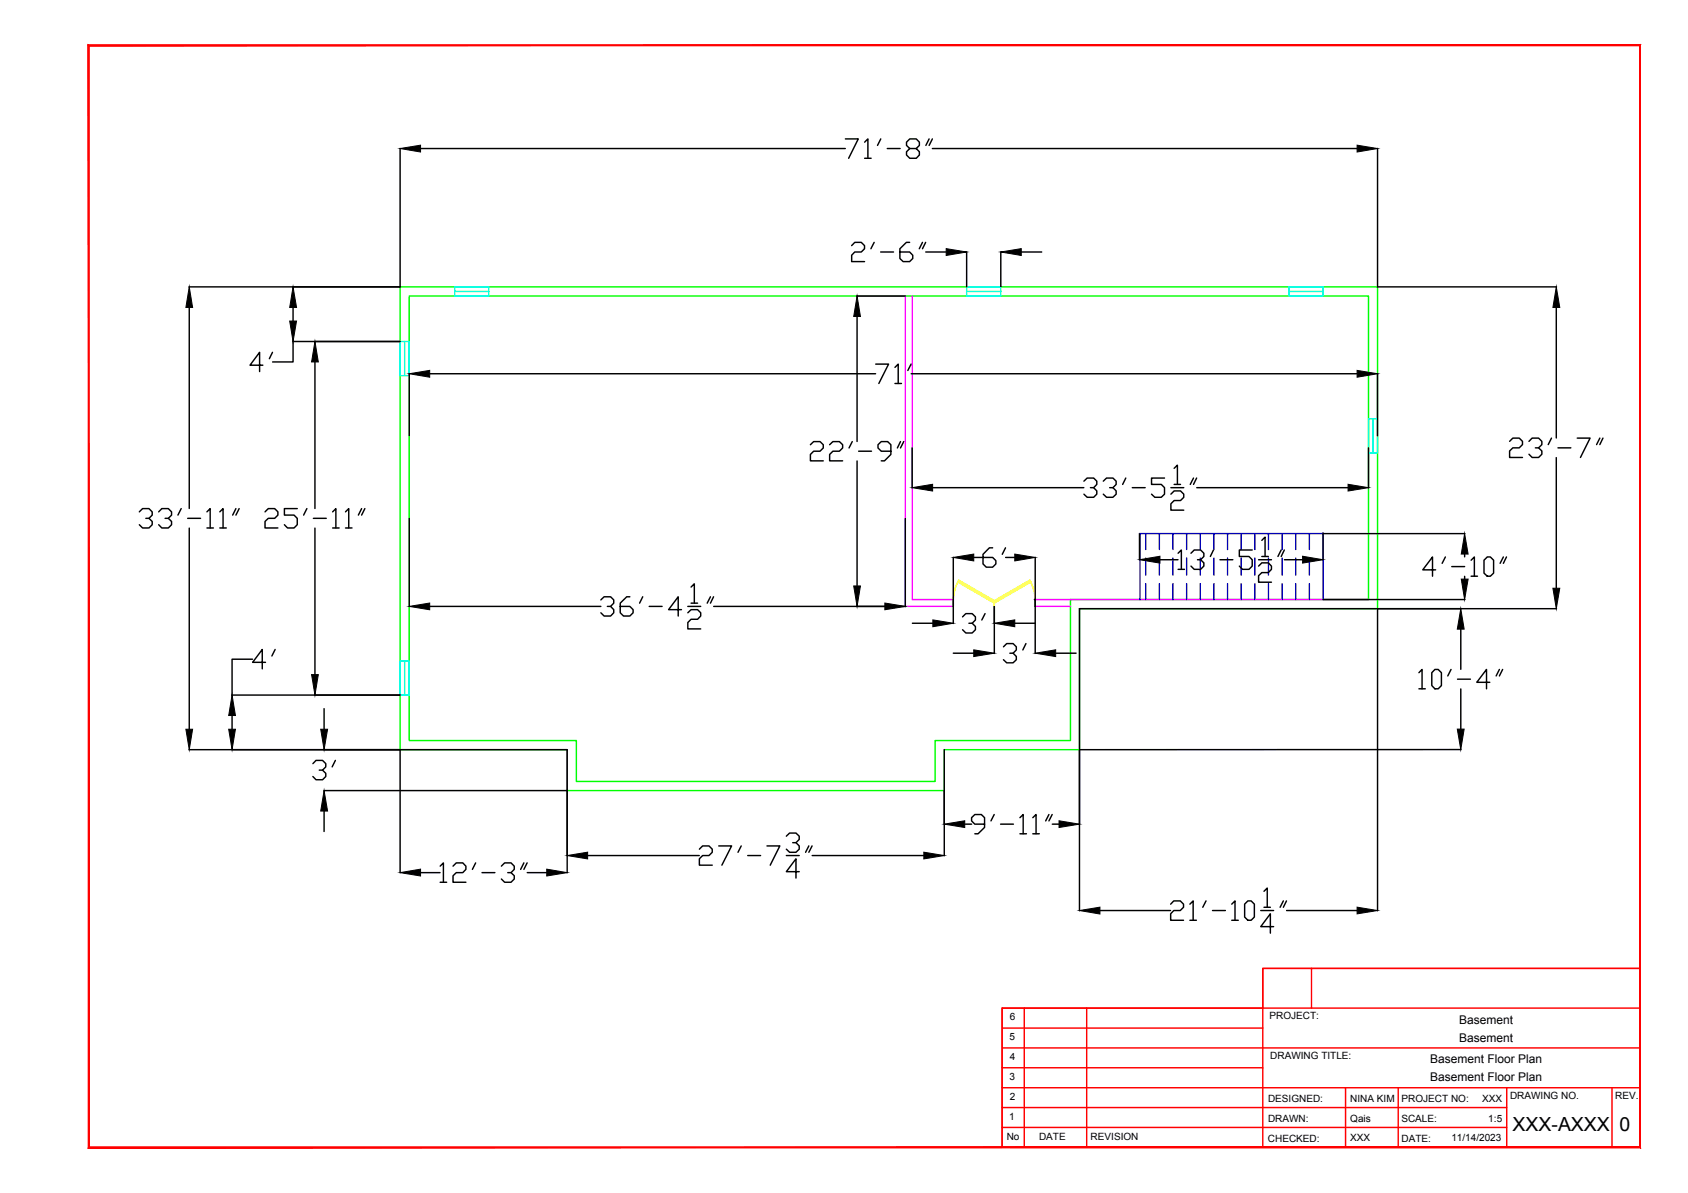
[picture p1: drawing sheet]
<svg xmlns="http://www.w3.org/2000/svg" width="297mm" height="210mm" viewBox="0 0 297 210" stroke-linecap="round" stroke-linejoin="round" font-family="sans-serif">
<!-- layer: External -->
<path d="M70.4 50.5h172v56.6h-52.4v24.8h-23.8v7.2h-66.4v-7.2h-29.4zM188.4 105.5h52.4v-53.4h-168.8v78.2h29.4v7.2h63.2v-7.2h23.8v-24.8" fill="none" stroke="#0f0" stroke-width=".25"/>
<!-- layer: Internal -->
<path d="M159.3 52.1v54.6h8.5M160.5 52.1v53.4h7.3M182.2 105.5h58.6M182.2 106.7h6.2" fill="none" stroke="#f0f" stroke-width=".25"/>
<!-- layer: Doors -->
<path d="M168.7 102.1l-.7 1.7-.2 1.9M168.7 102.1l6.3 3.6-.2 .3-6.2-3.6zM175 105.7l6.2-3.6 .2 .3-6.3 3.6zM181.2 102.1l.7 1.7 .3 1.9M182.2 105.7v1" fill="none" stroke="#ff0" stroke-width=".25"/>
<!-- layer: 0 -->
<path d="M182 105.5h.2v1.2" fill="none" stroke="#000" stroke-width=".25"/>
<!-- layer: Windows -->
<path d="M80 50.5h6v1.6h-6zM80 51.3h6M170.1 50.5h6v1.6h-6zM170.1 51.3h6M226.8 50.5h6v1.6h-6zM226.8 51.3h6M70.4 60.1h1.6v6h-1.6zM71.2 60.1v6M240.8 73.7h1.6v6h-1.6zM241.6 73.7v6M70.4 116.3h1.6v6h-1.6zM71.2 116.3v6" fill="none" stroke="#0ff" stroke-width=".25"/>
<!-- layer: Stairs -->
<g fill="none" stroke="#00f" stroke-width=".25">
<path d="M201.6 93.9v2.8M201.6 98.2v3M204 93.9v2.8M204 98.2v3M206.4 93.9v2.8M206.4 98.2v3M208.8 93.9v2.8M208.8 98.2v3M211.2 93.9v2.8M211.2 98.2v3M213.6 93.9v2.8M213.6 98.2v3"/>
<path d="M216 93.9v2.8M216 98.2v3M218.4 93.9v2.8M218.4 98.2v3M220.8 93.9v2.8M220.8 98.2v3M223.2 93.9v2.8M223.2 98.2v3M225.6 93.9v2.8M225.6 98.2v3M228 93.9v2.8M228 98.2v3"/>
<path d="M230.4 93.9v2.8M230.4 98.2v3M200.6 105.5l-.1-11.6h32.3v-.1v11.7M201.6 102.7v2.8M204 102.7v2.8M206.4 102.7v2.8M208.8 102.7v2.8M211.2 102.7v2.8M213.6 102.7v2.8M216 102.7v2.8M218.4 102.7v2.8M220.8 102.7v2.8"/>
<path d="M223.2 102.7v2.8M225.6 102.7v2.8M228 102.7v2.8M230.4 102.7v2.8"/>
</g>
<!-- layer: Dim -->
<g fill="none" stroke="#000" stroke-width=".25">
<path d="M70.4 26.1v24.4h-37.1M74 26.1h74.7M164.1 26.1h74.7M242.4 26.1v24.4M33.3 54.1v35.4M51.6 54.1v2.4M150.8 52.1h8.5M150.8 55.7v22M170.1 44.3v6.2M176.1 44.3v6.2M179.7 44.3h3.6M242.4 50.5h31.5"/>
<path d="M273.9 54.1v23M55.4 63.7v25.8M70.4 60.1h-18.8v3.6h-3.6M72 65.7v11M75.6 65.8h78.5M160.3 65.8h78.5M160.5 78.8v7M240.8 78.8v7M242.4 65.7v11M33.3 92.9v35.4M55.4 92.9v25.8M72 91.2v15.5"/>
<path d="M150.8 81.1v22M159.3 91.2v15.5M164.1 85.8h26.6M167.8 98.1v8.6M182.2 98.1v16.9M190.7 84.7l.6-.6h1.2l.5 .6v.5l-.5 .6h-.6M192.5 85.8l.5 .6v.5l-.5 .6h-1.2l-.6-.6M194.1 84.7l.6-.6h1.1l.6 .6v.5l-.6 .6h-.5M195.8 85.8l.6 .6v.5l-.6 .6h-1.1l-.6-.6M198.1 84.1l-.5 1.1M199.2 85.8h2.3M200.5 93.9v4.6"/>
<path d="M204.1 98.5h3.2M204.9 84.1h-2.3v1.1h1.8l.5 .6v1.1l-.5 .6h-1.2l-.6-.6M206 86.9l.6-.5h1.1l.6 .5v.6l-.6 .6h-1.1l-.6 .5v1.2h2.3M206 85.8h2.3M206.6 82.4l.6-.6v3.4M206.6 85.2h1.1M207.3 97.3l.6-.5v3.4M209.6 97.3l.5-.5h1.2l.5 .5v.6l-.5 .6h-.6M210 84.1l-.5 1.1M210.6 84.1l-.6 1.1M210.6 85.8h26.6M211.3 98.5l.5 .5v.6l-.5 .6h-1.2l-.5-.6"/>
<path d="M213.5 96.8l-.5 1.1M214.7 98.5h2.2M220.4 96.8h-2.3v1.1h1.7l.6 .6v1.1l-.6 .6h-1.2l-.5-.6M221.5 99.6l.5-.6h1.2l.5 .6v.6l-.5 .5h-1.2l-.5 .6v1.1h2.2M221.5 98.5h2.2M222 95.1l.6-.6v3.4M222 97.9h1.2M225.5 96.8l-.6 1.1M226 96.8l-.5 1.1M226 98.5h3.2M232.8 93.9h25M232.8 93.9v4.6"/>
<path d="M273.9 80.5v23M44.4 116h-3.6v6.3M75.6 106.7h30.1M105.7 105.6l.6-.6h1.1l.6 .6v.5l-.6 .6h-.5M107.4 106.7l.6 .6v.5l-.6 .6h-1.1l-.6-.6M110.8 105h-.5l-1.2 1.1v1.7l.6 .6h1.1l.6-.6v-.5l-.6-.6h-1.7M113.1 105l-.5 1.1M114.2 106.7h2.3M119.9 107.3h-2.2l1.6-2.3v3.4M121 107.8l.6-.5h1.2l.5 .5v.6l-.5 .6h-1.2l-.6 .5v1.2h2.3M121 106.7h2.3M121.6 103.3l.6-.6v3.4"/>
<path d="M121.6 106.1h1.2M125 105l-.6 1.1M125.6 105l-.6 1.1M125.6 106.7h33.7M160.6 109.7h3.6M167.8 114.9h3.6M175 106.7v8.3M178.6 109.7h3.6M185.8 114.9h3.6M207.3 100.2h1.1M232.8 105.5h25M242.4 107.1v53.1"/>
<path d="M257.1 110.7v7.1M273.9 107.1h-83.9v53.1M33.3 131.9h66.5M40.8 122.3h29.6M40.8 125.9v2.4M57 139.1h42.8M57 124.7v3.6M70.4 131.9v21.7M99.8 131.9v21.7M166.2 131.9v18.7M257.1 121.2v7.1M257.1 131.9h-67.1"/>
<path d="M57 142.7v3.6M74 153.5h3.4M103.4 150.5h19.6M123.1 149.4l.5-.6h1.2l.5 .6v.6l-.5 .5h-1.2l-.5 .6v1.1h2.2M126.5 148.8h2.2l-1.7 3.4M130.4 148.8l-.5 1.2M131.6 150.5h2.2M135 148.8h2.2l-1.7 3.4M138.4 147.1l.5-.5h1.2l.5 .5v.6l-.5 .6h-.6M138.4 150.5h2.2M140.1 148.3l.5 .5v.6l-.5 .6h-1.2l-.5-.6M140.6 153.4h-2.2l1.7-2.3v3.4"/>
<path d="M142.3 148.8l-.5 1.2M142.9 148.8l-.6 1.2M142.9 150.5h19.7M206 159.1l.6-.6h1.1l.6 .6v.5l-.6 .6h-1.1l-.6 .6v1.1h2.3M209.4 159.1l.6-.6v3.4M212.2 158.5l-.5 1.1M216.8 159.1l.5-.6v3.4M219.6 158.5h.6l.5 .6v2.2l-.5 .6h-.6l-.6-.6v-2.2zM222.4 156.8l.6-.6v3.4M222.4 159.6h1.1M225.8 158.5l-.5 1.1M226.4 158.5l-.6 1.1"/>
<path d="M193.6 160.2h12.4M209.4 161.9h1.1M213.4 160.2h2.2M216.8 161.9h1.1M221.9 160.2h2.2M224.1 163h-2.2l1.6-2.2v3.4M226.4 160.2h12.4"/>
</g>
<g fill="#000" stroke="#000" stroke-width=".18">
<path d="M70.4 26.1l3.6-.6v1.2zM238.8 25.5l3.6 .6-3.6 .6zM33.3 50.5l.6 3.6h-1.2zM51.6 50.5l.6 3.6h-1.2zM51 56.5h1.2l-.6 3.6zM150.8 52.1l.6 3.6h-1.2zM166.5 43.7l3.6 .6-3.6 .7zM176.1 44.3l3.6-.6v1.3zM273.9 50.5l.6 3.6h-1.2zM55.4 60.1l.6 3.6h-1.2zM72 65.8l3.6-.6v1.2zM238.8 65.2l3.6 .6-3.6 .6z"/>
<path d="M160.5 85.8l3.6-.6v1.2zM167.8 98.1l3.6-.6v1.2zM178.6 97.5l3.6 .6-3.6 .6zM200.5 98.5l3.6-.6v1.2zM229.2 97.9l3.6 .6-3.6 .6zM237.2 85.2l3.6 .6-3.6 .6zM257.7 93.9l.6 3.6h-1.2zM54.8 118.7h1.2l-.6 3.6zM72 106.7l3.6-.6v1.2zM150.2 103.1h1.2l-.6 3.6zM155.7 106.1l3.6 .6-3.6 .6zM164.2 109.1l3.6 .6-3.6 .6z"/>
<path d="M171.4 114.3l3.6 .6-3.6 .6zM175 109.7l3.6-.6v1.2zM182.2 114.9l3.6-.6v1.2zM257.1 101.9h1.2l-.6 3.6zM257.1 107.1l.5 3.6h-1.2zM273.3 103.5h1.2l-.6 3.6zM32.7 128.3h1.2l-.6 3.6zM40.2 128.3h1.2l-.6 3.6zM40.8 122.3l.6 3.6h-1.2zM56.4 128.3h1.2l-.6 3.6zM256.4 128.3h1.2l-.5 3.6zM57 139.1l.6 3.6h-1.2z"/>
<path d="M70.4 153.5l3.6-.6v1.2zM96.2 152.9l3.6 .6-3.6 .6zM99.8 150.5l3.6-.6v1.2zM162.6 149.9l3.6 .6-3.6 .6zM166.2 145l3.6-.6v1.2zM186.4 144.4l3.6 .6-3.6 .6zM190 160.2l3.6-.6v1.2zM238.8 159.6l3.6 .6-3.6 .6z"/>
</g>
<!-- layer: z_TEMPLATE -->
<g fill="none" stroke="#f00" stroke-width=".25">
<path d="M180.2 177.4v24.5M191.2 177.4v24.5M230.8 170.4v7M288.6 170.4h-66.4v31.5M288.6 177.4h-112.3v24.5M176.3 184.4h112.3M176.3 180.9h45.9M176.3 198.4h88.8M176.3 194.9h88.8M176.3 187.9h45.9M176.3 191.4h112.3M236.8 191.4v10.5"/>
<path d="M246 191.4v10.5M265.1 191.4v10.5M283.7 191.4v10.5M177.8 201.9h110.8"/>
</g>
<path d="M15.5 7.9v194.1l.2-.2zM15.5 7.9l.2 .2v193.7zM15.5 7.9l.2 .2 273-.2zM15.7 8.1l273-.2-.2 .2zM288.7 7.9l-.2 .2 .2 193.9zM288.5 8.1l.2 193.9-.2-.2zM15.5 202h273.2l-.2-.2zM15.7 201.8h272.8l-273 .2z" fill="#f00" stroke="#f00" stroke-width=".18"/>
<!-- layer: z_VP -->
<path d="M15.6 8h273v162.4h-66.4v7h-45.9v24.5h-160.7z" fill="none" stroke="#f00" stroke-width=".25"/>
<g font-size="7.1">
<text x="148.9" y="47.3">2'-6&quot;</text>
<text x="43" y="66.7">4'</text>
<text x="153.1" y="68.8">71'</text>
<text x="264.9" y="81.8">23'-7&quot;</text>
<text x="23.6" y="94.2">33'-11&quot;</text>
<text x="45.9" y="94.2">25'-11&quot;</text>
<text x="249.4" y="102.7">4'-10&quot;</text>
<text x="43.7" y="118.9">4'</text>
<text x="175.7" y="117.8">3'</text>
<text x="248.7" y="122.4">10'-4&quot;</text>
<text x="76.6" y="156.6">12'-3&quot;</text>
</g>
<g font-size="6.6">
<text x="147.8" y="28.9">71'-8&quot;</text>
<text x="141.8" y="82.2">22'-9&quot;</text>
<text x="172.2" y="100.9">6'</text>
<text x="168.6" y="112.5">3'</text>
<text x="54.3" y="138.3">3'</text>
<text x="170" y="147.8">9'-11&quot;</text>
</g>
<g font-size="3.4">
<text x="266.2" y="199.1">XXX-AXXX</text>
<text x="285" y="199.1">0</text>
</g>
<g font-size="2.1">
<text x="256.8" y="180.1">Basement</text>
<text x="256.8" y="183.3">Basement</text>
<text x="251.7" y="187.1">Basement Floor Plan</text>
<text x="251.7" y="190.2">Basement Floor Plan</text>
</g>
<g font-size="1.8">
<text x="177.7" y="179.5">6</text>
<text x="223.4" y="179.2">PROJECT:</text>
<text x="177.7" y="183">5</text>
<text x="177.7" y="190">3</text>
<text x="177.7" y="186.5">4</text>
<text x="223.5" y="186.3">DRAWING TITLE:</text>
<text x="177.6" y="197.1">1</text>
<text x="177.7" y="193.6">2</text>
<text x="223.1" y="193.9">DESIGNED:</text>
<text x="223.1" y="197.4">DRAWN:</text>
<text x="237.6" y="194">NINA KIM</text>
<text x="237.6" y="197.4">Qais</text>
<text x="246.6" y="197.4">SCALE:</text>
<text x="246.6" y="193.9">PROJECT NO:</text>
<text x="260.8" y="193.9">XXX</text>
<text x="261.9" y="197.4">1:5</text>
<text x="265.7" y="193.3">DRAWING NO.</text>
<text x="284.2" y="193.3">REV.</text>
<text x="177.2" y="200.6">No</text>
<text x="182.8" y="200.6">DATE</text>
<text x="191.9" y="200.6">REVISION</text>
<text x="223.1" y="200.8">CHECKED:</text>
<text x="237.6" y="200.8">XXX</text>
<text x="246.6" y="200.8">DATE:</text>
<text x="255.4" y="200.8">11/14/2023</text>
</g>
</svg>
